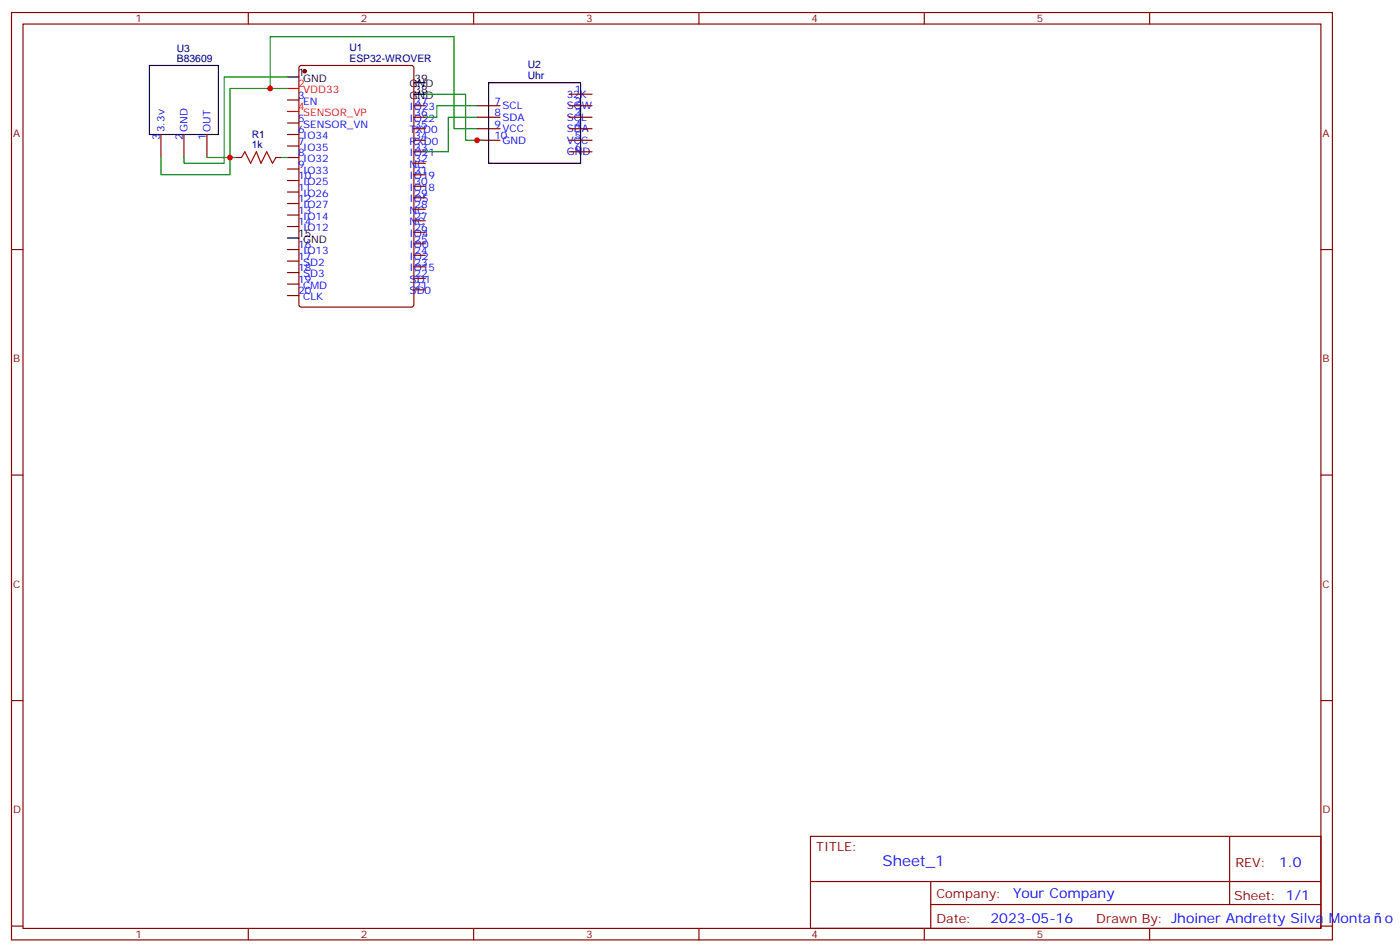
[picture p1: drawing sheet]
<svg xmlns="http://www.w3.org/2000/svg" width="430mm" height="292mm" viewBox="0 0 430 292" stroke-linecap="round" stroke-linejoin="round" font-family="sans-serif">
<g fill="none" stroke="#870000" stroke-width=".35">
<path d="M3.5 3.8h405.4v284.4h-405.4zM7.1 7.4h398.2v277.3h-398.2zM76.2 3.8v3.6M145.3 3.8v3.6M214.5 3.8v3.6M283.6 3.8v3.6M352.8 3.8v3.6M88.2 30.7h3.5M88.2 37.7h3.5M92 20.3l.4-.2h33.9l.6 .4 .1 73-.5 .6-34.1 .1-.6-.5-.1-72.9zM127 39.5h3.5M127 35.9h3.5"/>
<path d="M127 32.4h3.5M146.4 39.5h7.1M146.4 35.9h7.1M146.4 32.4h7.1M174.6 39.5h7.1M174.6 35.9h7.1M174.6 32.4h7.1M174.6 28.9h7.1M49.4 41.2v7.1M56.4 41.2v7.1M63.5 41.2v7.1M72.3 48.3h1.8"/>
<path d="M84.7 48.3h1.7M88.2 41.2h3.5M88.2 44.8h3.5M88.2 48.3h3.5M88.2 51.8h3.5M88.2 55.4h3.5M88.2 58.9h3.5M127 57.1h3.5M127 53.6h3.5M127 50.1h3.5M127 46.5h3.5M127 43h3.5"/>
<path d="M146.4 43h7.1M174.6 46.5h7.1M174.6 43h7.1M3.5 76.5h3.6M88.2 76.5h3.5M88.2 62.4h3.5M88.2 65.9h3.5M88.2 69.5h3.5M127 78.3h3.5M127 74.8h3.5M127 71.2h3.5M127 67.7h3.5"/>
<path d="M127 64.2h3.5M127 60.6h3.5M405.3 76.5h3.6M88.2 80h3.5M88.2 83.6h3.5M88.2 87.1h3.5M88.2 90.6h3.5M127 88.9h3.5M127 85.3h3.5M127 81.8h3.5M3.5 145.7h3.6M405.3 145.7h3.6"/>
<path d="M3.5 214.8h3.6M405.3 214.8h3.6M248.7 256.4h156.6v28.3h-156.6zM377.3 256.5v20.8M248.7 270.3h156.5M285.6 277.3h119.6M285.6 270.3v14.1M3.5 284h3.6M76.2 284.7v3.5M145.3 284.7v3.5M214.5 284.7v3.5M283.6 284.7v3.5"/>
<path d="M352.8 284.7v3.5M405.3 284h3.6"/>
</g>
<circle cx="93.5" cy="21.8" r=".53" fill="#870000" stroke="#870000" stroke-width=".35"/>
<path d="M45.9 20.1h21.1v21.1h-21.1zM88.2 23.6h3.5M127 28.9h3.5M127 25.4h3.5M149.9 25.4h28.3v24.7h-28.3zM88.2 73h3.5" fill="none" stroke="#000" stroke-width=".35"/>
<path d="M88.2 27.1h3.5M88.2 34.2h3.5" fill="none" stroke="#f00" stroke-width=".35"/>
<path d="M74.1 48.3l1-1.8 1.8 3.6 1.8-3.6 1.4 3.6 1.7-3.6 1.8 3.6 1.1-1.8" fill="none" stroke="#a10000" stroke-width=".35"/>
<path d="M82.9 27.1v-15.8h56.4v28.2h7.1M88.2 27.1h-17.6v26.5h-21.2v-5.3M88.2 23.6h-19.4v26.5h-12.4v-1.8M130.5 28.9h12.4v14.1h5.3M146.4 35.9h-8.8v10.6h-7.1M146.4 32.4h-12.3v3.5h-3.6M63.5 48.3h8.8M86.4 48.3h1.8" fill="none" stroke="#008700" stroke-width=".35"/>
<g fill="#c00">
<circle cx="70.6" cy="48.3" r=".88"/>
<circle cx="146.4" cy="43" r=".88"/>
<circle cx="82.9" cy="27.1" r=".88"/>
</g>
<text font-size="4.6" fill="#00f" x="270.8" y="265.5">Sheet_1</text>
<g font-size="4.2" fill="#00f">
<text x="392.5" y="265.7">1.0</text>
<text x="310.9" y="275.3">Your Company</text>
<text x="304" y="283.1">2023-05-16</text>
<text x="425" y="283">o</text>
</g>
<g font-size="3.9" fill="#800">
<text x="250.5" y="261">TITLE:</text>
<text x="379.1" y="265.7">REV:</text>
<text x="287.4" y="275.2">Company:</text>
<text x="378.7" y="275.8">Sheet: 1/1</text>
<text x="287.4" y="282.9">Date:</text>
<text x="336.4" y="283">Drawn By: Jhoiner Andretty Silva Monta</text>
</g>
<g font-size="3.2" fill="#800">
<text x="41.6" y="6.8">1</text>
<text x="110.8" y="6.8">2</text>
<text x="179.9" y="6.8">3</text>
<text x="249.1" y="6.8">4</text>
<text x="318.2" y="6.8">5</text>
<text x="4.1" y="41.9">A</text>
<text x="405.9" y="41.9">A</text>
<text x="4.1" y="111.1">B</text>
<text x="405.9" y="111.1">B</text>
<text x="4.1" y="180.2">C</text>
<text x="405.9" y="180.2">C</text>
<text x="4.1" y="249.4">D</text>
<text x="405.9" y="249.4">D</text>
<text x="41.6" y="287.7">1</text>
<text x="110.8" y="287.7">2</text>
<text x="179.9" y="287.7">3</text>
<text x="249.1" y="287.7">4</text>
<text x="318.2" y="287.7">5</text>
</g>
<g font-size="3.2" fill="#000080">
<text x="54.3" y="15.8">U3</text>
<text x="107.3" y="15.7">U1</text>
<text x="54.3" y="19">B83609</text>
<text x="107.3" y="18.9">ESP32-WROVER</text>
<text x="161.9" y="21">U2</text>
<text x="161.9" y="24.2">Uhr</text>
<text x="77.3" y="45.5">1k</text>
<text x="77.3" y="42.3">R1</text>
</g>
<g font-size="3.2">
<text x="91.5" y="23.2">1</text>
<text x="93" y="25">GND</text>
<text x="125.7" y="26.8">GND</text>
<text x="127.2" y="28.5">38</text>
<text x="127.2" y="25">39</text>
<text x="125.7" y="30.3">GND</text>
<text x="91.5" y="72.6">15</text>
<text x="93" y="74.4">GND</text>
</g>
<g font-size="3.2" fill="#f00">
<text x="91.5" y="26.8">2</text>
<text x="93" y="28.5">VDD33</text>
<text x="91.5" y="33.8">4</text>
<text x="93" y="35.6">SENSOR_VP</text>
</g>
<g font-size="3.2" fill="#00f">
<text x="173.9" y="30">32K</text>
<text x="176.4" y="28.5">1</text>
<text x="91.5" y="30.3">3</text>
<text x="93" y="32.1">EN</text>
<text x="125.7" y="33.8">IO23</text>
<text x="127.2" y="35.6">36</text>
<text x="127.2" y="32.1">37</text>
<text x="151.7" y="32.1">7</text>
<text x="151.7" y="35.6">8</text>
<text x="154.2" y="33.5">SCL</text>
<text x="173.9" y="33.5">SQW</text>
<text x="176.4" y="32.1">2</text>
<text x="176.4" y="35.6">3</text>
<text x="50.4" y="40.5" transform="rotate(-90 50.4 40.5)">3.3v</text>
<text x="57.5" y="40.5" transform="rotate(-90 57.5 40.5)">GND</text>
<text x="64.6" y="40.5" transform="rotate(-90 64.6 40.5)">OUT</text>
<text x="91.5" y="37.4">5</text>
<text x="91.5" y="40.9">6</text>
<text x="93" y="39.1">SENSOR_VN</text>
<text x="125.7" y="40.9">TXD0</text>
<text x="125.7" y="37.4">IO22</text>
<text x="127.2" y="39.1">35</text>
<text x="151.7" y="39.1">9</text>
<text x="154.2" y="37">SDA</text>
<text x="154.2" y="40.5">VCC</text>
<text x="173.9" y="37">SCL</text>
<text x="173.9" y="40.5">SDA</text>
<text x="176.4" y="39.1">4</text>
<text x="49" y="43" transform="rotate(-90 49 43)">3</text>
<text x="56.1" y="43" transform="rotate(-90 56.1 43)">2</text>
<text x="63.1" y="43" transform="rotate(-90 63.1 43)">1</text>
<text x="91.5" y="44.4">7</text>
<text x="91.5" y="47.9">8</text>
<text x="93" y="42.7">IO34</text>
<text x="93" y="46.2">IO35</text>
<text x="125.7" y="47.9">IO21</text>
<text x="125.7" y="44.4">RXD0</text>
<text x="127.2" y="46.2">33</text>
<text x="127.2" y="42.7">34</text>
<text x="151.7" y="42.7">10</text>
<text x="154.2" y="44.1">GND</text>
<text x="173.9" y="44.1">VCC</text>
<text x="173.9" y="47.6">GND</text>
<text x="176.4" y="42.7">5</text>
<text x="176.4" y="46.2">6</text>
<text x="91.5" y="51.5">9</text>
<text x="93" y="49.7">IO32</text>
<text x="93" y="53.2">IO33</text>
<text x="125.7" y="51.5">NC</text>
<text x="127.2" y="53.2">31</text>
<text x="127.2" y="49.7">32</text>
<text x="91.5" y="55">10</text>
<text x="91.5" y="58.5">11</text>
<text x="93" y="56.8">IO25</text>
<text x="125.7" y="58.5">IO18</text>
<text x="125.7" y="55">IO19</text>
<text x="127.2" y="56.8">30</text>
<text x="91.5" y="62.1">12</text>
<text x="91.5" y="65.6">13</text>
<text x="93" y="60.3">IO26</text>
<text x="93" y="63.8">IO27</text>
<text x="125.7" y="65.6">NC</text>
<text x="125.7" y="62.1">IO5</text>
<text x="127.2" y="63.8">28</text>
<text x="127.2" y="60.3">29</text>
<text x="91.5" y="69.1">14</text>
<text x="93" y="67.3">IO14</text>
<text x="93" y="70.9">IO12</text>
<text x="125.7" y="69.1">NC</text>
<text x="127.2" y="70.9">26</text>
<text x="127.2" y="67.3">27</text>
<text x="91.5" y="76.2">16</text>
<text x="93" y="77.9">IO13</text>
<text x="125.7" y="76.2">IO0</text>
<text x="125.7" y="72.6">IO4</text>
<text x="127.2" y="77.9">24</text>
<text x="127.2" y="74.4">25</text>
<text x="91.5" y="79.7">17</text>
<text x="91.5" y="83.2">18</text>
<text x="93" y="81.5">SD2</text>
<text x="125.7" y="83.2">IO15</text>
<text x="125.7" y="79.7">IO2</text>
<text x="127.2" y="81.5">23</text>
<text x="91.5" y="86.7">19</text>
<text x="93" y="85">SD3</text>
<text x="93" y="88.5">CMD</text>
<text x="125.7" y="86.7">SD1</text>
<text x="127.2" y="88.5">21</text>
<text x="127.2" y="85">22</text>
<text x="91.5" y="90.3">20</text>
<text x="93" y="92">CLK</text>
<text x="125.7" y="90.3">SD0</text>
</g>
</svg>
